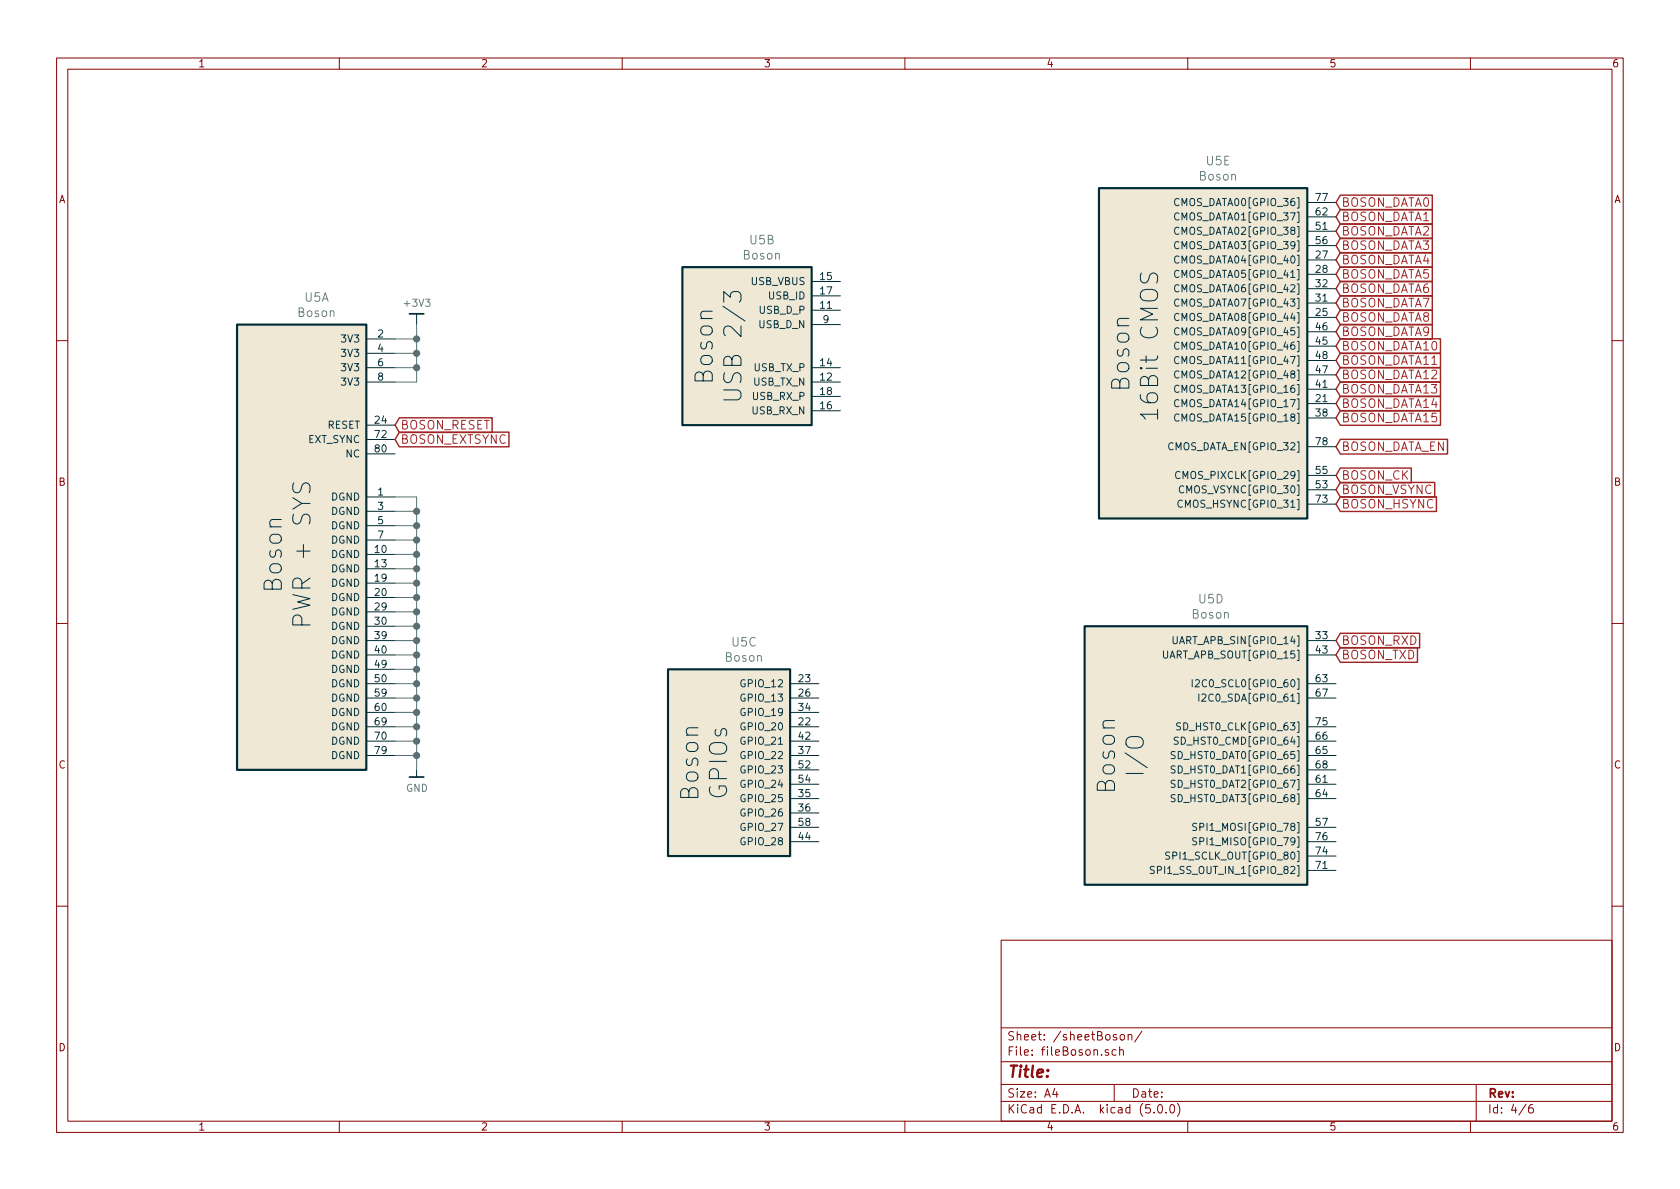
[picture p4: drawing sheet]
EESchema Schematic File Version 4
LIBS:bosonFrameGrabber-cache
EELAYER 26 0
EELAYER END
$Descr A4 11693 8268
encoding utf-8
Sheet 4 6
Title ""
Date ""
Rev ""
Comp ""
Comment1 ""
Comment2 ""
Comment3 ""
Comment4 ""
$EndDescr
$Comp
L bosonFrameGrabber:Boson U5
U 1 1
P 2100 3650
F 0 "U5" H 2204 5242 60  0000 C CNN
F 1 "Boson" H 2204 5136 60  0000 C CNN
F 2 "" H 2100 4900 60  0001 C CNN
F 3 "" H 2100 4900 60  0001 C CNN
F 4 "H11919CT-ND" H 0   0   50  0001 C CNN "SN-DK"
F 5 "DF40HC(4.0)-80DS-0.4V(51)" H 0   0   50  0001 C CNN "PN"
	1    2100 3650
	1    0    0    -1  
$EndComp
$Comp
L bosonFrameGrabber:Boson U5
U 2 1
P 5200 3250
F 0 "U5" H 5304 4842 60  0000 C CNN
F 1 "Boson" H 5304 4736 60  0000 C CNN
F 2 "" H 5200 4500 60  0001 C CNN
F 3 "" H 5200 4500 60  0001 C CNN
F 4 "H11919CT-ND" H 0   0   50  0001 C CNN "SN-DK"
F 5 "DF40HC(4.0)-80DS-0.4V(51)" H 0   0   50  0001 C CNN "PN"
	2    5200 3250
	1    0    0    -1  
$EndComp
$Comp
L bosonFrameGrabber:Boson U5
U 3 1
P 5050 6050
F 0 "U5" H 5179 7642 60  0000 C CNN
F 1 "Boson" H 5179 7536 60  0000 C CNN
F 2 "" H 5050 7300 60  0001 C CNN
F 3 "" H 5050 7300 60  0001 C CNN
F 4 "H11919CT-ND" H 0   0   50  0001 C CNN "SN-DK"
F 5 "DF40HC(4.0)-80DS-0.4V(51)" H 0   0   50  0001 C CNN "PN"
	3    5050 6050
	1    0    0    -1  
$EndComp
$Comp
L bosonFrameGrabber:Boson U5
U 4 1
P 8550 5750
F 0 "U5" H 8429 7342 60  0000 C CNN
F 1 "Boson" H 8429 7236 60  0000 C CNN
F 2 "" H 8550 7000 60  0001 C CNN
F 3 "" H 8550 7000 60  0001 C CNN
F 4 "H11919CT-ND" H 0   0   50  0001 C CNN "SN-DK"
F 5 "DF40HC(4.0)-80DS-0.4V(51)" H 0   0   50  0001 C CNN "PN"
	4    8550 5750
	1    0    0    -1  
$EndComp
$Comp
L bosonFrameGrabber:Boson U5
U 5 1
P 8450 2700
F 0 "U5" H 8479 4292 60  0000 C CNN
F 1 "Boson" H 8479 4186 60  0000 C CNN
F 2 "" H 8450 3950 60  0001 C CNN
F 3 "" H 8450 3950 60  0001 C CNN
F 4 "H11919CT-ND" H 0   0   50  0001 C CNN "SN-DK"
F 5 "DF40HC(4.0)-80DS-0.4V(51)" H 0   0   50  0001 C CNN "PN"
	5    8450 2700
	1    0    0    -1  
$EndComp
Text GLabel 9300 1400 2    60   Input ~ 0
BOSON_DATA0
Text GLabel 9300 1500 2    60   Input ~ 0
BOSON_DATA1
Text GLabel 9300 1600 2    60   Input ~ 0
BOSON_DATA2
Text GLabel 9300 1700 2    60   Input ~ 0
BOSON_DATA3
Text GLabel 9300 1800 2    60   Input ~ 0
BOSON_DATA4
Text GLabel 9300 1900 2    60   Input ~ 0
BOSON_DATA5
Text GLabel 9300 2000 2    60   Input ~ 0
BOSON_DATA6
Text GLabel 9300 2100 2    60   Input ~ 0
BOSON_DATA7
Text GLabel 9300 2200 2    60   Input ~ 0
BOSON_DATA8
Text GLabel 9300 2300 2    60   Input ~ 0
BOSON_DATA9
Text GLabel 9300 2400 2    60   Input ~ 0
BOSON_DATA10
Text GLabel 9300 2500 2    60   Input ~ 0
BOSON_DATA11
Text GLabel 9300 2600 2    60   Input ~ 0
BOSON_DATA12
Text GLabel 9300 2700 2    60   Input ~ 0
BOSON_DATA13
Text GLabel 9300 2800 2    60   Input ~ 0
BOSON_DATA14
Text GLabel 9300 2900 2    60   Input ~ 0
BOSON_DATA15
Text GLabel 9300 3100 2    60   Input ~ 0
BOSON_DATA_EN
Text GLabel 9300 3300 2    60   Input ~ 0
BOSON_CK
Text GLabel 9300 3400 2    60   Input ~ 0
BOSON_VSYNC
Text GLabel 9300 3500 2    60   Input ~ 0
BOSON_HSYNC
Text GLabel 9300 4450 2    60   Input ~ 0
BOSON_RXD
Text GLabel 9300 4550 2    60   Input ~ 0
BOSON_TXD
$Comp
L bosonFrameGrabber:GND #PWR042
U 1 1
P 2900 5350
F 0 "#PWR042" H 2900 5100 50  0001 C CNN
F 1 "GND" H 2903 5224 50  0000 C CNN
F 2 "" H 2800 5000 50  0001 C CNN
F 3 "" H 2900 5350 50  0001 C CNN
	1    2900 5350
	1    0    0    -1  
$EndComp
$Comp
L bosonFrameGrabber:+3V3 #PWR043
U 1 1
P 2900 2250
F 0 "#PWR043" H 2900 2100 50  0001 C CNN
F 1 "+3V3" H 2903 2401 50  0000 C CNN
F 2 "" H 2900 2250 50  0001 C CNN
F 3 "" H 2900 2250 50  0001 C CNN
	1    2900 2250
	1    0    0    -1  
$EndComp
Wire Wire Line
	2750 3450 2900 3450
Wire Wire Line
	2900 3450 2900 5350
Wire Wire Line
	2750 5250 2900 5250
Connection ~ 2900 5250
Wire Wire Line
	2750 5150 2900 5150
Connection ~ 2900 5150
Wire Wire Line
	2750 5050 2900 5050
Connection ~ 2900 5050
Wire Wire Line
	2750 4950 2900 4950
Connection ~ 2900 4950
Wire Wire Line
	2750 4850 2900 4850
Connection ~ 2900 4850
Wire Wire Line
	2750 4750 2900 4750
Connection ~ 2900 4750
Wire Wire Line
	2750 4650 2900 4650
Connection ~ 2900 4650
Wire Wire Line
	2750 4550 2900 4550
Connection ~ 2900 4550
Wire Wire Line
	2750 4450 2900 4450
Connection ~ 2900 4450
Wire Wire Line
	2750 4350 2900 4350
Connection ~ 2900 4350
Wire Wire Line
	2750 4250 2900 4250
Connection ~ 2900 4250
Wire Wire Line
	2750 4150 2900 4150
Connection ~ 2900 4150
Wire Wire Line
	2750 4050 2900 4050
Connection ~ 2900 4050
Wire Wire Line
	2750 3950 2900 3950
Connection ~ 2900 3950
Wire Wire Line
	2750 3850 2900 3850
Connection ~ 2900 3850
Wire Wire Line
	2750 3750 2900 3750
Connection ~ 2900 3750
Wire Wire Line
	2750 3650 2900 3650
Connection ~ 2900 3650
Wire Wire Line
	2750 3550 2900 3550
Connection ~ 2900 3550
Wire Wire Line
	2750 2650 2900 2650
Wire Wire Line
	2900 2650 2900 2250
Wire Wire Line
	2750 2550 2900 2550
Connection ~ 2900 2550
Wire Wire Line
	2750 2450 2900 2450
Connection ~ 2900 2450
Wire Wire Line
	2750 2350 2900 2350
Connection ~ 2900 2350
Text GLabel 2750 2950 2    60   Input ~ 0
BOSON_RESET
Text GLabel 2750 3050 2    60   Input ~ 0
BOSON_EXTSYNC
$EndSCHEMATC
